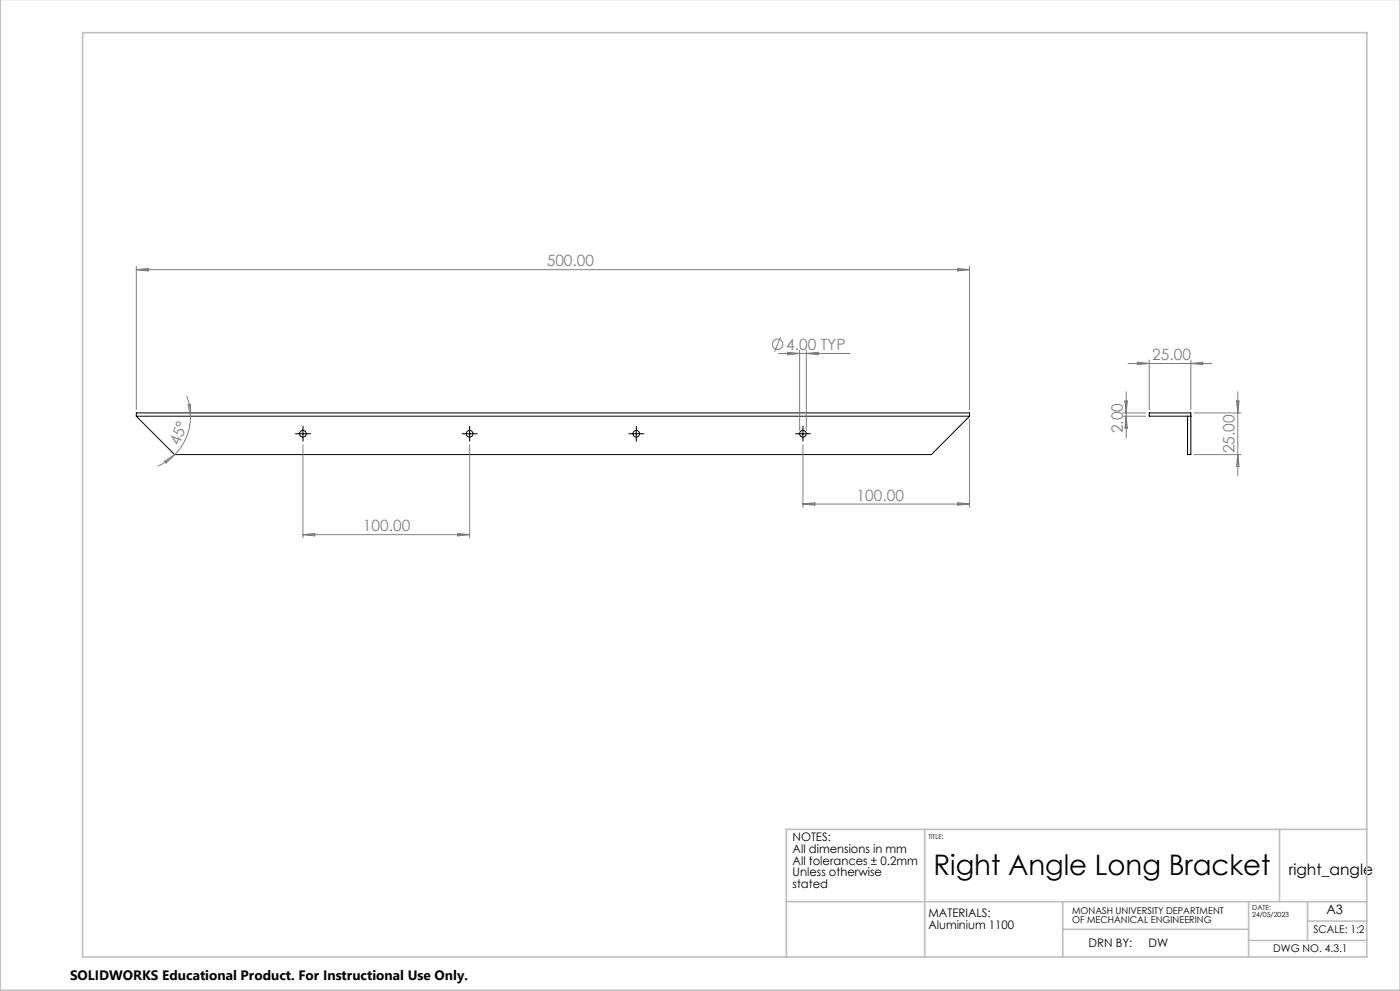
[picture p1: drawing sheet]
<svg xmlns="http://www.w3.org/2000/svg" width="420mm" height="297mm" viewBox="0 0 420 297" stroke-linecap="round" stroke-linejoin="round" font-family="sans-serif">
<g fill="none" stroke="#000" stroke-width=".3">
<path d="M40.9 124.7h250M40.9 124.7v-.9h250v.9M40.9 124.7l11.5 11.5h227l11.5-11.5M89.6 130h2.5M90.9 128.8v2.5M139.6 130h2.5M140.9 128.8v2.5M189.6 130h2.5M190.9 128.8v2.5M239.6 130h2.5M240.9 128.8v2.5M356.3 124.7v11.5h1v-12.4h-12.5v.9h12.5"/>
<circle cx="90.9" cy="130" r=".99"/>
<circle cx="140.9" cy="130" r="1"/>
<circle cx="190.9" cy="130" r="1.01"/>
<circle cx="240.9" cy="130" r=".99"/>
</g>
<g fill="none" stroke="#808080" stroke-width=".3">
<path d="M40.9 79.8v43M290.9 79.8v43M40.9 80.8h250M40.9 80.8l3.6-.4v.8zM287.3 80.4l3.6 .4-3.6 .4zM56 118.6l.9 3 .2 3.1M233.5 105.9h21.5M234.2 101l-1.8 4.4M236.3 105.6l3.6 .3-3.6 .4zM239.9 104.9v24.1M241.9 104.9v24.1M241.9 105.9l3.5-.3v.7z"/>
<path d="M337.9 117.4v13.8M338.4 108.9h25.2M341.2 108.5l3.6 .4-3.6 .4zM344.8 107.9v14.9M357.3 107.9v14.9M357.3 108.9l3.5-.4v.8zM371.3 117.4v25.2M49.4 138.2l3-1.9-2.6 2.5zM52.4 136.3l-2.4 2-2.8 1.4M56.4 121.2h.7v3.5zM57.1 124.7a16.3 16.3 0 0 1-4.7 11.6M90.9 133.2v28.1"/>
<path d="M140.9 133.2v28.1M240.9 133.2v18.8M290.9 125.8v26.2M336.8 123.8h6.9M336.8 124.7h6.9M337.5 120.2h.7l-.3 3.6zM337.9 124.7l.3 3.6h-.7zM358.2 136.2h14.1M358.2 123.8h14.1M370.9 120.2h.8l-.4 3.6zM371.3 136.2l.4 3.6h-.8zM137.3 159.9l3.6 .3-3.6 .4z"/>
<path d="M240.9 151.1h50M240.9 151.1l3.5-.4v.7zM287.3 150.7l3.6 .4-3.6 .3zM90.9 160.2h50M90.9 160.2l3.5-.3v.7z"/>
<circle cx="233.3" cy="103.2" r="1.55"/>
</g>
<g fill="none" stroke="#000" stroke-width=".3" stroke-dasharray="15.2 1.3 1.3 1.3">
<path d="M89.7 130h-1.1M90.9 128.7v-1M90.9 131.2v1M92.2 130h1M139.7 130h-1.1M140.9 128.7v-1M140.9 131.2v1M142.2 130h1M189.7 130h-1.1M190.9 128.7v-1M190.9 131.2v1M192.2 130h1"/>
<path d="M239.7 130h-1.1M240.9 128.7v-1M240.9 131.2v1M242.2 130h1"/>
</g>
<path d="M.1 -.1v296.9h419.9M24.8 9.8h385.2v277h-385.2zM277.4 248.6v38.2M383.9 248.6v21.6M410 248.6h-174.1v38.2M235.9 270.2h174.1M318.8 270.2v16.6M318.8 278.5h55.8M374.6 270.2v16.6M392.3 270.2v11.7M392.3 276h17.8M374.6 281.9h35.4" fill="none" stroke="#c0c0c0" stroke-width=".5"/>
<text font-size="8.5" x="280" y="262.1">Right Angle Long Bracket</text>
<g font-size="4.7" fill="#808080">
<text x="164" y="79.8">500.00</text>
<text x="235.9" y="104.9">4.00 TYP</text>
<text x="345.7" y="107.9">25.00</text>
<text x="336.8" y="129.9" transform="rotate(-90 336.8 129.9)">2.00</text>
<text x="53.8" y="133.7" transform="rotate(-68 53.8 133.7)">45°</text>
<text x="370.3" y="135.9" transform="rotate(-90 370.3 135.9)">25.00</text>
<text x="257" y="150">100.00</text>
<text x="108.9" y="159.2">100.00</text>
</g>
<text font-size="4.7" x="386.6" y="262.2">right_angle</text>
<text font-size="4.1" x="21" y="293.7">SOLIDWORKS Educational Product. For Instructional Use Only.</text>
<text font-size="3.9" x="398" y="273.9">A3</text>
<g font-size="3.5">
<text x="237.8" y="252.1">NOTES:</text>
<text x="237.8" y="255.6">All dimensions in mm</text>
<text x="237.8" y="259.2">All tolerances ± 0.2mm</text>
<text x="237.8" y="262.7">Unless otherwise</text>
<text x="237.8" y="266.2">stated</text>
<text x="278.5" y="275">MATERIALS:</text>
<text x="278.5" y="278.5">Aluminium 1100</text>
<text x="326.5" y="283.8">DRN BY:</text>
<text x="344.5" y="283.8">DW</text>
</g>
<g font-size="3.2">
<text x="394" y="279.5">SCALE: 1:2</text>
<text x="382" y="285.4">DWG NO. 4.3.1</text>
</g>
<g font-size="2.8">
<text x="321.6" y="273.9">MONASH UNIVERSITY DEPARTMENT</text>
<text x="321.6" y="276.8">OF MECHANICAL ENGINEERING</text>
</g>
<g font-size="2.1">
<text x="375.7" y="272.8">DATE:</text>
<text x="375.7" y="275">24/05/2023</text>
</g>
<text font-size="2" x="278.5" y="251.4">TITLE:</text>
</svg>
